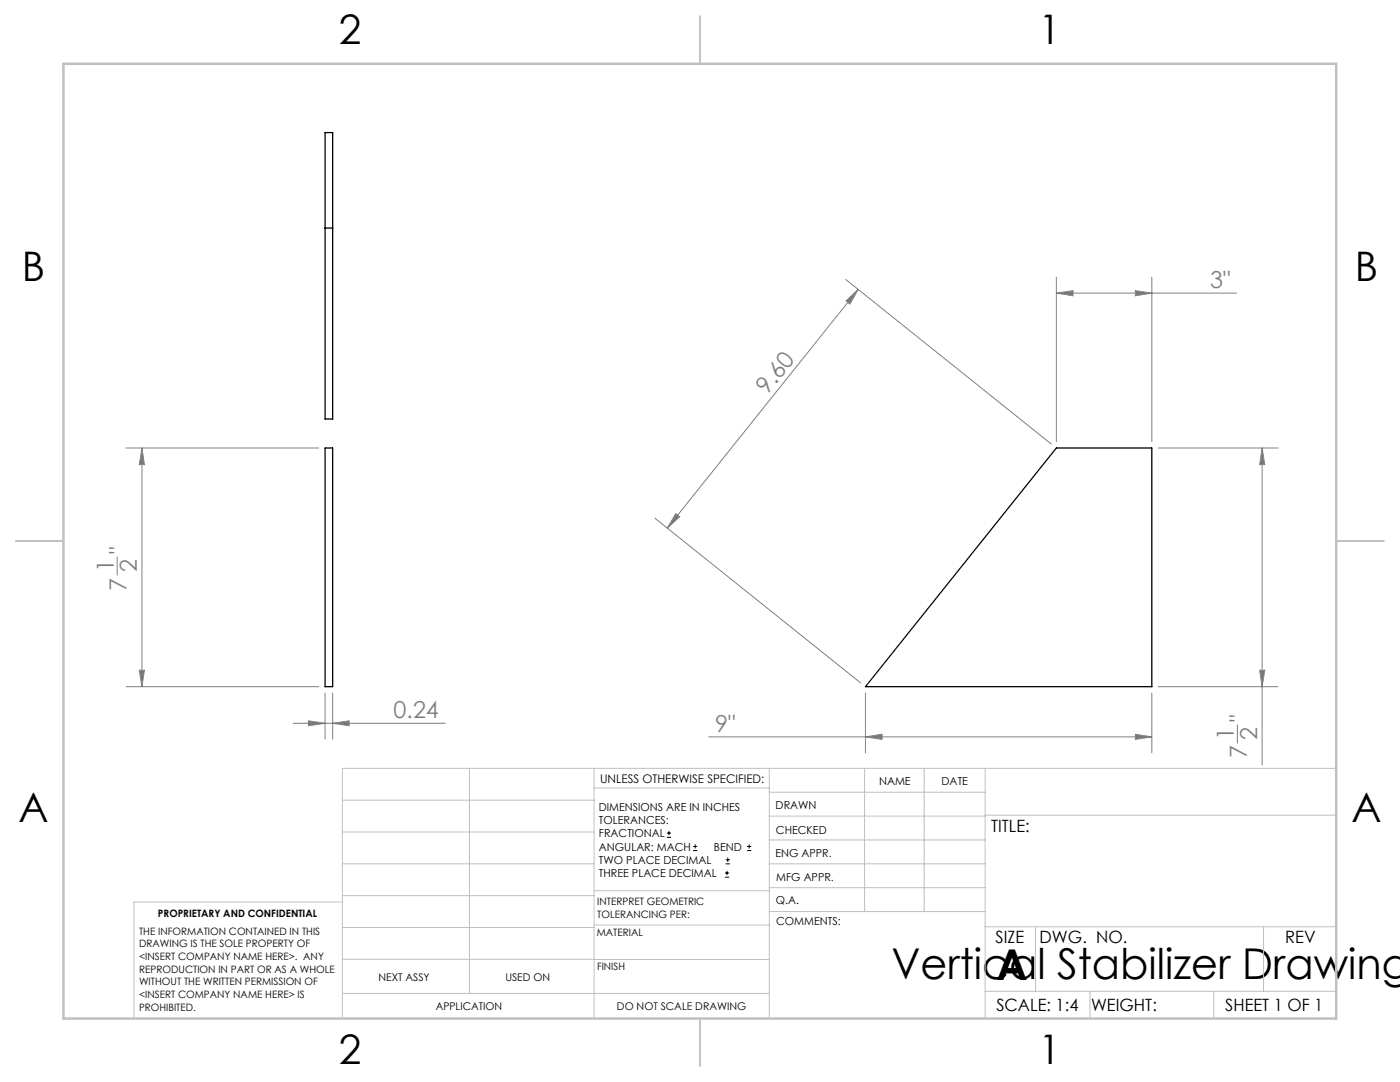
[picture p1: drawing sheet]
<svg xmlns="http://www.w3.org/2000/svg" width="279mm" height="216mm" viewBox="0 0 279 216" stroke-linecap="round" stroke-linejoin="round" font-family="sans-serif">
<g fill="none" stroke="#000" stroke-width=".2">
<path d="M133.1 167.1h.8M133.1 166.2h.8M133.5 165.8v.9M138.3 169.7h.8M138.3 168.9h.8M138.7 168.5v.8M144.7 175h.8M144.7 174.2h.8M144.8 172.4h.9M144.8 171.6h.9M145.1 173.8v.8M145.2 171.1v.9"/>
<path d="M149.1 169.7h.8M149.1 168.9h.8M149.5 168.5v.8"/>
</g>
<g fill="none" stroke="#808080" stroke-width=".2">
<path d="M168.8 55.8l41 32.8M171.3 57.7l-38.1 47.7M210.8 58.5l3.3-.5v1zM210.8 55.3v32.8M210.8 58.5h36M226.6 58l3.3 .5-3.3 .5zM229.9 55.3v32.8M168.8 60l2.5-2.3-1.7 3zM25.2 89.4h38.4M28.3 89.4l.5 3.3h-1zM28.3 89.4v47.6M231.1 89.4h24"/>
<path d="M251.9 89.4l.5 3.3h-1zM251.9 89.4v63.2M23.4 111.1v3.7M130.7 103.4l41 32.8M134.9 102.5l.7 .6-2.4 2.3zM25.2 137h38.4M27.8 133.7h1l-.5 3.3zM64.9 138.3v9.2M66.4 138.3v9.2M172.7 138.3v11.9M229.9 138.3v11.9M231.1 137h24"/>
<path d="M251.4 133.7h1l-.5 3.3zM58.5 144.3h30.4M61.6 143.8l3.3 .5-3.3 .5zM66.4 144.3l3.3-.5v1zM141.4 147h88.5M172.7 147l3.3-.5v1zM226.6 146.5l3.3 .5-3.3 .5zM246.9 144.6v3.7"/>
</g>
<g fill="none" stroke="#c0c0c0" stroke-width=".2">
<path d="M68.3 159.7h50.3M93.7 153.3v44.9M118.6 153.3v49.9M118.6 157.2h34.9M153.5 153.3v49.9M153.5 158.1h43.1M172.5 153.3v28.6M184.4 153.3v28.6M196.6 153.3v49.9M266.7 153.3h-198.4v49.9M68.3 178.7h50.3M68.3 172.4h50.3"/>
<path d="M68.3 166h50.3M68.3 180h-41.6v23.2M118.6 177.7h35M153.5 167.6h43.1M153.5 162.8h43.1M153.5 172.4h43.1M153.5 177.1h43.1M196.6 162.7h70.1M68.3 198.2h85.2M68.3 191.4l85.2 .1M68.3 185.1h50.3M118.6 184.6h35"/>
<path d="M153.6 181.9h43M196.6 197.8h70.1M196.6 184.9h70.1M206.7 184.9v12.9M217.5 197.8v5.4M242.2 197.8v5.4M252.2 184.9v12.9"/>
</g>
<path d="M139.7 3.2v9.5M3.1 107.9h9.6M266.7 107.9h9.5M139.7 203.2v9.6" fill="none" stroke="#c0c0c0" stroke-width=".25"/>
<path d="M12.7 12.7h254v190.5h-254z" fill="none" stroke="#c0c0c0" stroke-width=".5"/>
<g fill="#808080">
<path d="M66.4 144.3l3.3-.5v1zM61.6 143.8l3.3 .5-3.3 .5zM226.6 146.5l3.3 .5-3.3 .5zM172.7 147l3.3-.5v1z"/>
<path d="M210.8 58.5l3.3-.5v1zM226.6 58l3.3 .5-3.3 .5z"/>
<path d="M134.9 102.5l.7 .6-2.4 2.3zM168.8 60l2.5-2.3-1.7 3z"/>
<path d="M27.8 133.7h1l-.5 3.3zM28.3 89.4l.5 3.3h-1zM251.4 133.7h1l-.5 3.3zM251.9 89.4l.5 3.3h-1z"/>
</g>
<path d="M64.9 26.5h1.5v57.1h-1.5zM64.9 45.5h1.5M64.9 89.4h1.5v47.6h-1.5zM210.8 89.4h19.1v47.6h-57.2z" fill="none" stroke="#000" stroke-width=".25"/>
<g font-size="8.5">
<text x="177.9" y="195.4">Vertical Stabilizer Drawing</text>
<text x="198.9" y="195.5">A</text>
</g>
<g font-size="8.1">
<text x="67.6" y="8.9">2</text>
<text x="207.3" y="8.9">1</text>
<text x="4.4" y="56.2">B</text>
<text x="270.4" y="56.2">B</text>
<text x="3.7" y="164.1">A</text>
<text x="269.7" y="164.1">A</text>
<text x="67.6" y="212.4">2</text>
<text x="207.3" y="212.4">1</text>
</g>
<g font-size="4.7" fill="#808080">
<text x="241.5" y="57.5">3&quot;</text>
<text x="153.1" y="78.8" transform="rotate(-51 153.1 78.8)">9.60</text>
<text x="25.2" y="110.6" transform="rotate(-90 25.2 110.6)">&quot;</text>
<text x="22.7" y="114.2" transform="rotate(-90 22.7 114.2)">1</text>
<text x="25.2" y="117.8" transform="rotate(-90 25.2 117.8)">7</text>
<text x="27.3" y="114.2" transform="rotate(-90 27.3 114.2)">2</text>
<text x="78.5" y="143.3">0.24</text>
<text x="142.7" y="146">9&quot;</text>
<text x="246.3" y="147.7" transform="rotate(-90 246.3 147.7)">1</text>
<text x="248.8" y="144.1" transform="rotate(-90 248.8 144.1)">&quot;</text>
<text x="250.9" y="147.7" transform="rotate(-90 250.9 147.7)">2</text>
<text x="248.8" y="151.3" transform="rotate(-90 248.8 151.3)">7</text>
</g>
<g font-size="3.4">
<text x="197.8" y="166">TITLE:</text>
<text x="198.7" y="188.1">SIZE</text>
<text x="207.5" y="188.1">DWG. NO.</text>
<text x="256.5" y="188.2">REV</text>
<text x="198.8" y="201.7">SCALE: 1:4</text>
<text x="217.7" y="201.8">WEIGHT:</text>
<text x="244.5" y="201.7">SHEET 1 OF 1</text>
</g>
<text font-size="2.4" x="119.8" y="156.2">UNLESS OTHERWISE SPECIFIED:</text>
<g font-size="2.2">
<text x="119.5" y="161.8">DIMENSIONS ARE IN INCHES</text>
<text x="154.8" y="161.4">DRAWN</text>
<text x="175.4" y="156.6">NAME</text>
<text x="187.9" y="156.7">DATE</text>
<text x="119.5" y="164.4">TOLERANCES:</text>
<text x="119.5" y="167.1">FRACTIONAL</text>
<text x="154.9" y="166.3">CHECKED</text>
<text x="119.5" y="169.7">ANGULAR: MACH</text>
<text x="119.5" y="172.4">TWO PLACE DECIMAL</text>
<text x="142.5" y="169.7">BEND</text>
<text x="154.8" y="171">ENG APPR.</text>
<text x="119.5" y="175">THREE PLACE DECIMAL</text>
<text x="154.9" y="175.7">MFG APPR.</text>
<text x="154.9" y="180.4">Q.A.</text>
<text x="154.9" y="184.6">COMMENTS:</text>
</g>
<g font-size="2.1">
<text x="75.5" y="195.7">NEXT ASSY</text>
<text x="100.9" y="195.7">USED ON</text>
<text x="86.9" y="201.5">APPLICATION</text>
<text x="123.1" y="201.6">DO NOT SCALE DRAWING</text>
</g>
<g font-size="2">
<text x="31.5" y="182.9">PROPRIETARY AND CONFIDENTIAL</text>
<text x="119.2" y="180.6">INTERPRET GEOMETRIC</text>
<text x="119.2" y="183.1">TOLERANCING PER:</text>
<text x="27.8" y="186.5">THE INFORMATION CONTAINED IN THIS</text>
<text x="27.8" y="189">DRAWING IS THE SOLE PROPERTY OF</text>
<text x="27.8" y="191.6">&lt;INSERT COMPANY NAME HERE&gt;. ANY</text>
<text x="119.1" y="186.7">MATERIAL</text>
<text x="27.8" y="194.1">REPRODUCTION IN PART OR AS A WHOLE</text>
<text x="27.8" y="196.6">WITHOUT THE WRITTEN PERMISSION OF</text>
<text x="119.1" y="193.5">FINISH</text>
<text x="27.8" y="199.1">&lt;INSERT COMPANY NAME HERE&gt; IS</text>
<text x="27.8" y="201.7">PROHIBITED.</text>
</g>
</svg>
